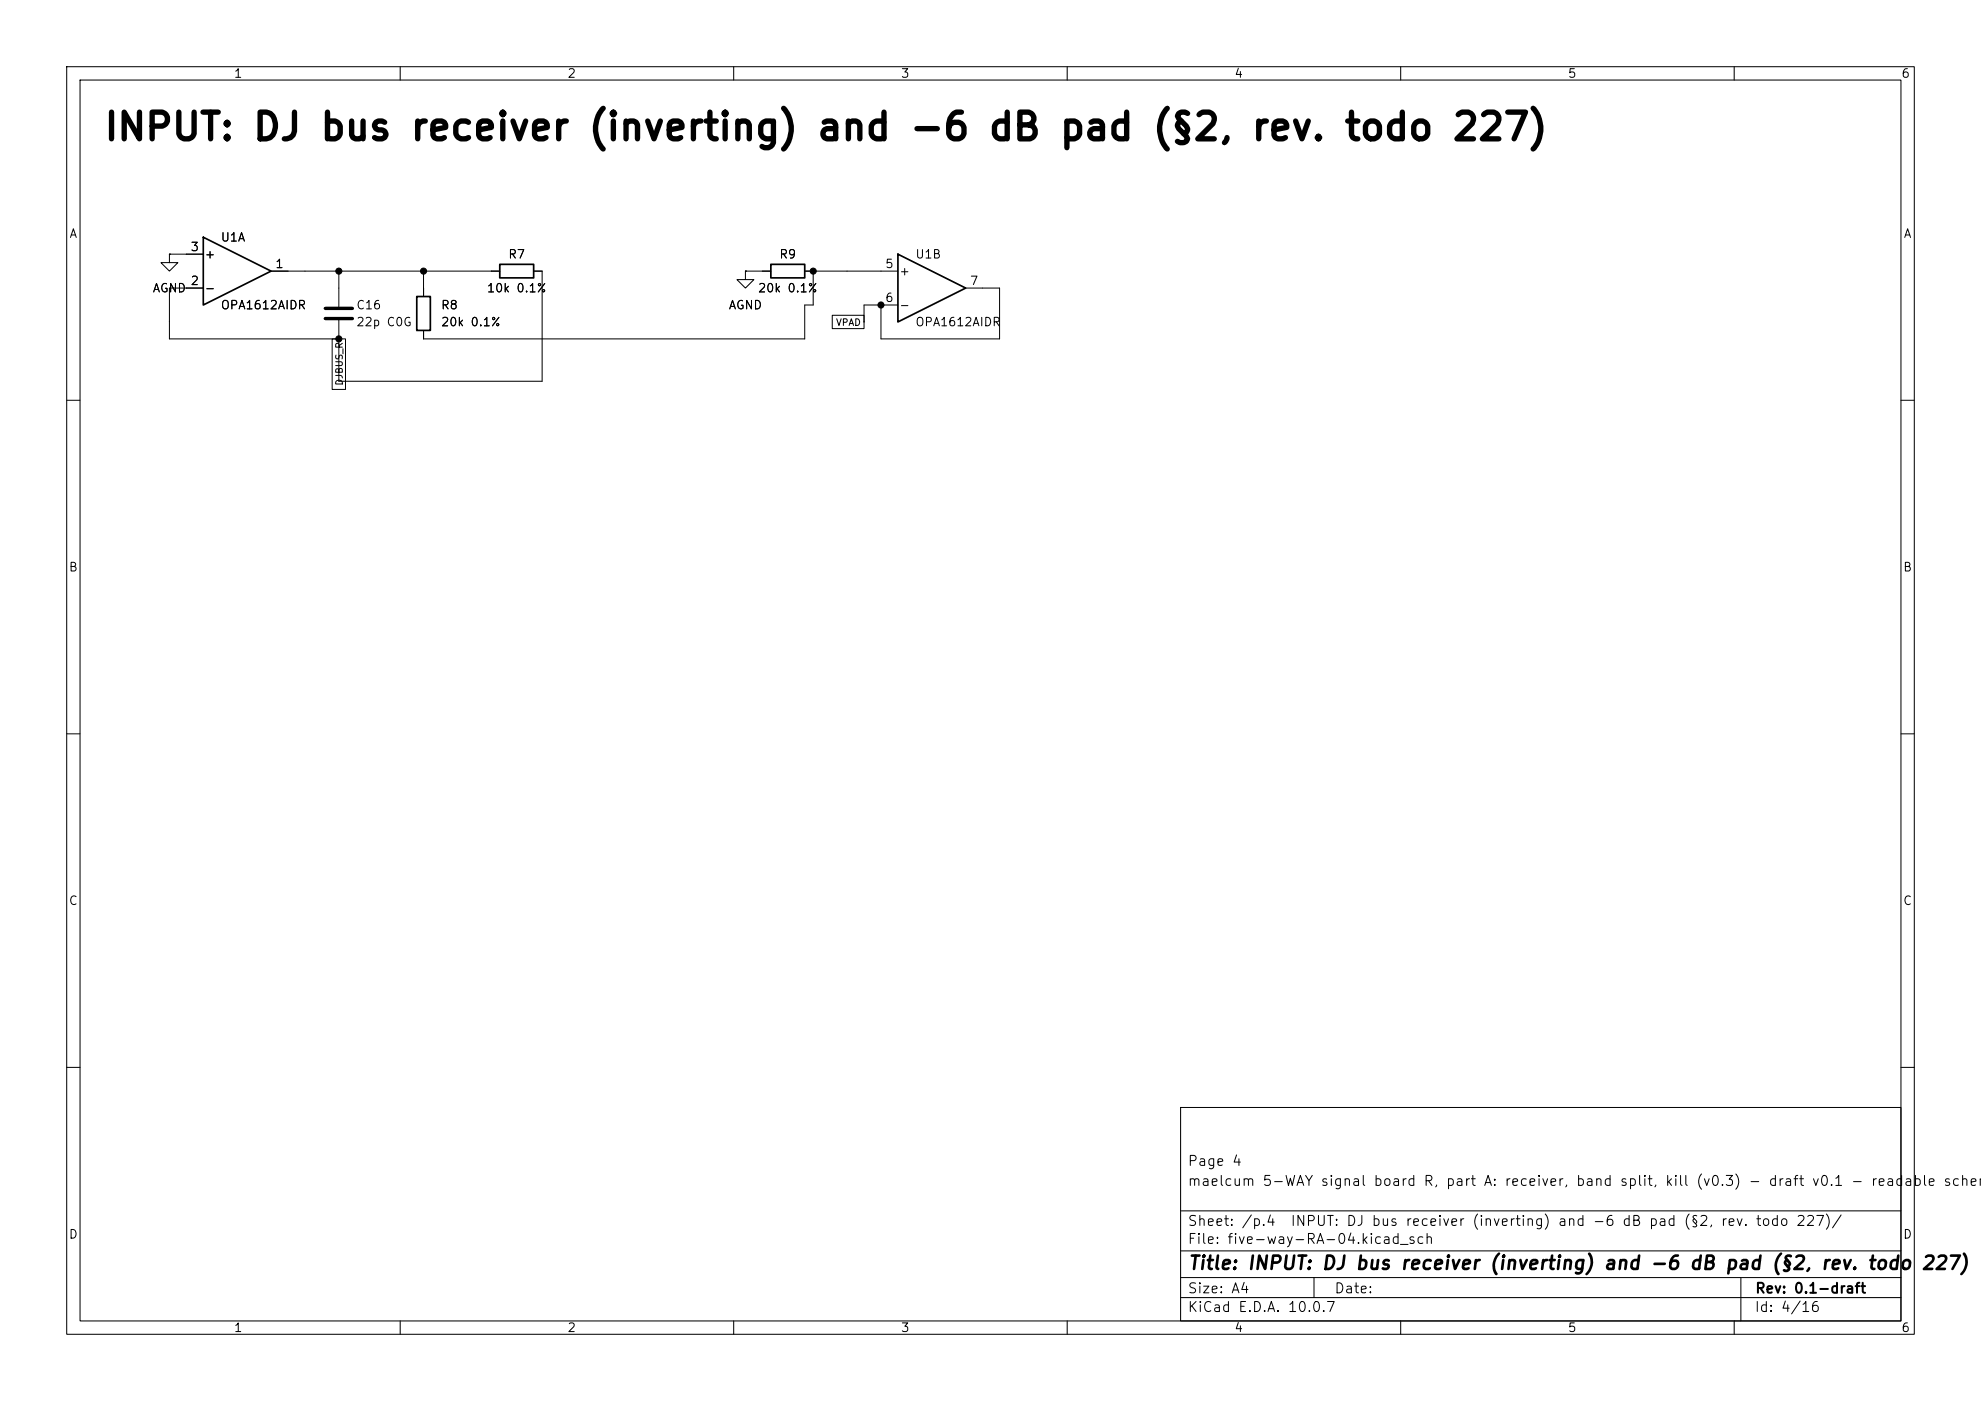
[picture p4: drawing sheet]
(kicad_sch
 (version 20260101)
 (generator "eeschema")
 (generator_version "10.0")
 (paper "A4")
 (title_block
  (title "INPUT: DJ bus receiver (inverting) and -6 dB pad (§2, rev. todo 227)")
  (rev "0.1-draft")
  (comment 1 "maelcum 5-WAY signal board R, part A: receiver, band split, kill (v0.3) - draft v0.1 - readable schematic")
  (comment 2 "Page 4"))
 (lib_symbols
  (symbol
   "Amplifier_Operational:OPA1612AxD"
   (pin_names
    (offset 0.127)) (exclude_from_sim no) (in_bom yes) (on_board yes)
   (in_pos_files yes)
   (duplicate_pin_numbers_are_jumpers no)
   (property
    "Reference"
    "U" (at 0 5.08 0) (show_name no) (do_not_autoplace no) (effects (font (size 1.27 1.27)) (justify left)))
   (property
    "Value"
    "OPA1612AxD" (at 0 -5.08 0) (show_name no) (do_not_autoplace no) (effects (font (size 1.27 1.27)) (justify left)))
   (property
    "Footprint"
    "" (at 0 0 0) (show_name no) (do_not_autoplace no) (hide yes) (effects (font (size 1.27 1.27))))
   (property
    "Datasheet"
    "http://www.ti.com/lit/ds/symlink/opa1612.pdf" (at 0 0 0) (show_name no) (do_not_autoplace no) (hide yes) (effects (font (size 1.27 1.27))))
   (property
    "Description"
    "Dual SoundPlus High Performance, Bipolar-Input Audio Operational Amplifiers, SOIC-8" (at 0 0 0) (show_name no) (do_not_autoplace no) (hide yes) (effects (font (size 1.27 1.27))))
   (property
    "ki_locked"
    "" (at 0 0 0) (show_name no) (do_not_autoplace no) (effects (font (size 1.27 1.27))))
   (property
    "ki_keywords"
    "dual opamp" (at 0 0 0) (show_name no) (do_not_autoplace no) (hide yes) (effects (font (size 1.27 1.27))))
   (property
    "ki_fp_filters"
    "SOIC*3.9x4.9mm*P1.27mm* DIP*W7.62mm* TO*99* OnSemi*Micro8* TSSOP*3x3mm*P0.65mm* TSSOP*4.4x3mm*P0.65mm* MSOP*3x3mm*P0.65mm* SSOP*3.9x4.9mm*P0.635mm* LFCSP*2x2mm*P0.5mm* *SIP* SOIC*5.3x6.2mm*P1.27mm*" (at 0 0 0) (show_name no) (do_not_autoplace no) (hide yes) (effects (font (size 1.27 1.27))))
   (symbol
    "OPA1612AxD_1_1"
    (polyline (pts (xy -5.08 5.08) (xy 5.08 0) (xy -5.08 -5.08) (xy -5.08 5.08)) (stroke (width 0.254) (type default)) (fill (type background)))
    (pin
    output
    line (at 7.62 0 180) (length 2.54) (name
    "" (effects (font (size 1.27 1.27)))) (number
    "1" (effects (font (size 1.27 1.27)))))
    (pin
    input
    line (at -7.62 -2.54 0) (length 2.54) (name
    "-" (effects (font (size 1.27 1.27)))) (number
    "2" (effects (font (size 1.27 1.27)))))
    (pin
    input
    line (at -7.62 2.54 0) (length 2.54) (name
    "+" (effects (font (size 1.27 1.27)))) (number
    "3" (effects (font (size 1.27 1.27))))))
   (symbol
    "OPA1612AxD_2_1"
    (polyline (pts (xy -5.08 5.08) (xy 5.08 0) (xy -5.08 -5.08) (xy -5.08 5.08)) (stroke (width 0.254) (type default)) (fill (type background)))
    (pin
    input
    line (at -7.62 2.54 0) (length 2.54) (name
    "+" (effects (font (size 1.27 1.27)))) (number
    "5" (effects (font (size 1.27 1.27)))))
    (pin
    input
    line (at -7.62 -2.54 0) (length 2.54) (name
    "-" (effects (font (size 1.27 1.27)))) (number
    "6" (effects (font (size 1.27 1.27)))))
    (pin
    output
    line (at 7.62 0 180) (length 2.54) (name
    "" (effects (font (size 1.27 1.27)))) (number
    "7" (effects (font (size 1.27 1.27))))))
   (symbol
    "OPA1612AxD_3_1"
    (pin
    power_in
    line (at -2.54 -7.62 90) (length 3.81) (name
    "V-" (effects (font (size 1.27 1.27)))) (number
    "4" (effects (font (size 1.27 1.27)))))
    (pin
    power_in
    line (at -2.54 7.62 270) (length 3.81) (name
    "V+" (effects (font (size 1.27 1.27)))) (number
    "8" (effects (font (size 1.27 1.27))))))
   (embedded_fonts no))
  (symbol
   "Device:C"
   (pin_numbers (hide yes))
   (pin_names
    (offset 0.254)) (exclude_from_sim no) (in_bom yes) (on_board yes)
   (in_pos_files yes)
   (duplicate_pin_numbers_are_jumpers no)
   (property
    "Reference"
    "C" (at 0.635 2.54 0) (show_name no) (do_not_autoplace no) (effects (font (size 1.27 1.27)) (justify left)))
   (property
    "Value"
    "C" (at 0.635 -2.54 0) (show_name no) (do_not_autoplace no) (effects (font (size 1.27 1.27)) (justify left)))
   (property
    "Footprint"
    "" (at 0.9652 -3.81 0) (show_name no) (do_not_autoplace no) (hide yes) (effects (font (size 1.27 1.27))))
   (property
    "Datasheet"
    "" (at 0 0 0) (show_name no) (do_not_autoplace no) (hide yes) (effects (font (size 1.27 1.27))))
   (property
    "Description"
    "Unpolarized capacitor" (at 0 0 0) (show_name no) (do_not_autoplace no) (hide yes) (effects (font (size 1.27 1.27))))
   (property
    "ki_keywords"
    "cap capacitor" (at 0 0 0) (show_name no) (do_not_autoplace no) (hide yes) (effects (font (size 1.27 1.27))))
   (property
    "ki_fp_filters"
    "C_*" (at 0 0 0) (show_name no) (do_not_autoplace no) (hide yes) (effects (font (size 1.27 1.27))))
   (symbol
    "C_0_1"
    (polyline (pts (xy -2.032 0.762) (xy 2.032 0.762)) (stroke (width 0.508) (type default)) (fill (type none)))
    (polyline (pts (xy -2.032 -0.762) (xy 2.032 -0.762)) (stroke (width 0.508) (type default)) (fill (type none))))
   (symbol
    "C_1_1"
    (pin
    passive
    line (at 0 3.81 270) (length 2.794) (name
    "" (effects (font (size 1.27 1.27)))) (number
    "1" (effects (font (size 1.27 1.27)))))
    (pin
    passive
    line (at 0 -3.81 90) (length 2.794) (name
    "" (effects (font (size 1.27 1.27)))) (number
    "2" (effects (font (size 1.27 1.27))))))
   (embedded_fonts no))
  (symbol
   "Device:R"
   (pin_numbers (hide yes))
   (pin_names
    (offset 0)) (exclude_from_sim no) (in_bom yes) (on_board yes)
   (in_pos_files yes)
   (duplicate_pin_numbers_are_jumpers no)
   (property
    "Reference"
    "R" (at 2.032 0 90) (show_name no) (do_not_autoplace no) (effects (font (size 1.27 1.27))))
   (property
    "Value"
    "R" (at 0 0 90) (show_name no) (do_not_autoplace no) (effects (font (size 1.27 1.27))))
   (property
    "Footprint"
    "" (at -1.778 0 90) (show_name no) (do_not_autoplace no) (hide yes) (effects (font (size 1.27 1.27))))
   (property
    "Datasheet"
    "" (at 0 0 0) (show_name no) (do_not_autoplace no) (hide yes) (effects (font (size 1.27 1.27))))
   (property
    "Description"
    "Resistor" (at 0 0 0) (show_name no) (do_not_autoplace no) (hide yes) (effects (font (size 1.27 1.27))))
   (property
    "ki_keywords"
    "R res resistor" (at 0 0 0) (show_name no) (do_not_autoplace no) (hide yes) (effects (font (size 1.27 1.27))))
   (property
    "ki_fp_filters"
    "R_*" (at 0 0 0) (show_name no) (do_not_autoplace no) (hide yes) (effects (font (size 1.27 1.27))))
   (symbol
    "R_0_1"
    (rectangle (start -1.016 -2.54) (end 1.016 2.54) (stroke (width 0.254) (type default)) (fill (type none))))
   (symbol
    "R_1_1"
    (pin
    passive
    line (at 0 3.81 270) (length 1.27) (name
    "" (effects (font (size 1.27 1.27)))) (number
    "1" (effects (font (size 1.27 1.27)))))
    (pin
    passive
    line (at 0 -3.81 90) (length 1.27) (name
    "" (effects (font (size 1.27 1.27)))) (number
    "2" (effects (font (size 1.27 1.27))))))
   (embedded_fonts no))
  (symbol
   "power:GND"
   (power global)
   (pin_numbers (hide yes))
   (pin_names
    (offset 0) (hide yes)) (exclude_from_sim no) (in_bom yes) (on_board yes)
   (in_pos_files yes)
   (duplicate_pin_numbers_are_jumpers no)
   (property
    "Reference"
    "#PWR" (at 0 -6.35 0) (show_name no) (do_not_autoplace no) (hide yes) (effects (font (size 1.27 1.27))))
   (property
    "Value"
    "GND" (at 0 -3.81 0) (show_name no) (do_not_autoplace no) (effects (font (size 1.27 1.27))))
   (property
    "Footprint"
    "" (at 0 0 0) (show_name no) (do_not_autoplace no) (hide yes) (effects (font (size 1.27 1.27))))
   (property
    "Datasheet"
    "" (at 0 0 0) (show_name no) (do_not_autoplace no) (hide yes) (effects (font (size 1.27 1.27))))
   (property
    "Description"
    "Power symbol creates a global label with name \"GND\" , ground" (at 0 0 0) (show_name no) (do_not_autoplace no) (hide yes) (effects (font (size 1.27 1.27))))
   (property
    "ki_keywords"
    "global power" (at 0 0 0) (show_name no) (do_not_autoplace no) (hide yes) (effects (font (size 1.27 1.27))))
   (symbol
    "GND_0_1"
    (polyline (pts (xy 0 0) (xy 0 -1.27) (xy 1.27 -1.27) (xy 0 -2.54) (xy -1.27 -1.27) (xy 0 -1.27)) (stroke (width 0) (type default)) (fill (type none))))
   (symbol
    "GND_1_1"
    (pin
    power_in
    line (at 0 0 270) (length 0) (name
    "" (effects (font (size 1.27 1.27)))) (number
    "1" (effects (font (size 1.27 1.27))))))
   (embedded_fonts no)))
 (text
  "INPUT: DJ bus receiver (inverting) and -6 dB pad (§2, rev. todo 227)"
  (exclude_from_sim no)
  (at 15.24 21.59 0)
  (effects (font (size 4 4)
    (bold yes)) (justify left bottom)))
 (symbol
  (lib_id "Amplifier_Operational:OPA1612AxD")
  (at 35.56 40.64 0)
  (unit 1)
  (body_style 1)
  (exclude_from_sim no)
  (in_bom yes)
  (on_board yes)
  (dnp no)
  (property
   "Reference"
   "U1" (at 33.02 35.56 0) (effects (font (size 1.27 1.27)) (justify left)))
  (property
   "Value"
   "OPA1612AIDR" (at 33.02 45.72 0) (effects (font (size 1.27 1.27)) (justify left)))
  (property
   "Footprint"
   "Package_SO:SOIC-8_3.9x4.9mm_P1.27mm" (at 35.56 40.64 0) (effects (font (size 1.27 1.27)) (justify left) (hide yes)))
  (property
   "Datasheet"
   "" (at 35.56 40.64 0) (effects (font (size 1.27 1.27)) (justify left) (hide yes)))
  (property
   "Nota"
   "ricevitore DJ bus e buffer del pad" (at 35.56 40.64 0) (effects (font (size 1.27 1.27)) (justify left) (hide yes)))
  (pin
   "1")
  (pin
   "2")
  (pin
   "3")
  (instances (project
    "five-way-RA" (path
    "/6f112fe4-0d73-59e0-afd1-ed50e8a634fe/6d36ca1f-827c-5988-8557-3cf3259d3263" (reference "U1") (unit 1)))))
 (wire
  (pts (xy 43.18 40.64) (xy 45.72 40.64))
  (stroke (width 0) (type default)))
 (symbol
  (lib_id "Device:C")
  (at 50.8 46.99 0)
  (unit 1)
  (body_style 1)
  (exclude_from_sim no)
  (in_bom yes)
  (on_board yes)
  (dnp no)
  (property
   "Reference"
   "C16" (at 53.34 45.72 0) (effects (font (size 1.27 1.27)) (justify left)))
  (property
   "Value"
   "22p C0G" (at 53.34 48.26 0) (effects (font (size 1.27 1.27)) (justify left)))
  (property
   "Footprint"
   "Capacitor_SMD:C_0805_2012Metric" (at 50.8 46.99 0) (effects (font (size 1.27 1.27)) (justify left) (hide yes)))
  (property
   "Datasheet"
   "" (at 50.8 46.99 0) (effects (font (size 1.27 1.27)) (justify left) (hide yes)))
  (property
   "Nota"
   "NOTA: Cf come i ricevitori a massa virtuale del master" (at 50.8 46.99 0) (effects (font (size 1.27 1.27)) (justify left) (hide yes)))
  (pin
   "1")
  (pin
   "2")
  (instances (project
    "five-way-RA" (path
    "/6f112fe4-0d73-59e0-afd1-ed50e8a634fe/6d36ca1f-827c-5988-8557-3cf3259d3263" (reference "C16") (unit 1)))))
 (symbol
  (lib_id "Device:R")
  (at 63.5 46.99 0)
  (unit 1)
  (body_style 1)
  (exclude_from_sim no)
  (in_bom yes)
  (on_board yes)
  (dnp no)
  (property
   "Reference"
   "R8" (at 66.04 45.72 0) (effects (font (size 1.27 1.27)) (justify left)))
  (property
   "Value"
   "20k 0.1%" (at 66.04 48.26 0) (effects (font (size 1.27 1.27)) (justify left)))
  (property
   "Footprint"
   "Resistor_SMD:R_0805_2012Metric" (at 63.5 46.99 0) (effects (font (size 1.27 1.27)) (justify left) (hide yes)))
  (property
   "Datasheet"
   "" (at 63.5 46.99 0) (effects (font (size 1.27 1.27)) (justify left) (hide yes)))
  (property
   "Nota"
   "pad -6 dB (dec. 73)" (at 63.5 46.99 0) (effects (font (size 1.27 1.27)) (justify left) (hide yes)))
  (pin
   "1")
  (pin
   "2")
  (instances (project
    "five-way-RA" (path
    "/6f112fe4-0d73-59e0-afd1-ed50e8a634fe/6d36ca1f-827c-5988-8557-3cf3259d3263" (reference "R8") (unit 1)))))
 (symbol
  (lib_id "Device:R")
  (at 77.47 40.64 90)
  (unit 1)
  (body_style 1)
  (exclude_from_sim no)
  (in_bom yes)
  (on_board yes)
  (dnp no)
  (property
   "Reference"
   "R7" (at 77.47 38.1 90) (effects (font (size 1.27 1.27))))
  (property
   "Value"
   "10k 0.1%" (at 77.47 43.18 90) (effects (font (size 1.27 1.27))))
  (property
   "Footprint"
   "Resistor_SMD:R_0805_2012Metric" (at 77.47 40.64 0) (effects (font (size 1.27 1.27)) (justify left) (hide yes)))
  (property
   "Datasheet"
   "" (at 77.47 40.64 0) (effects (font (size 1.27 1.27)) (justify left) (hide yes)))
  (property
   "Nota"
   "ricevitore a massa virtuale: unity per sorgente (10k lato canale)" (at 77.47 40.64 0) (effects (font (size 1.27 1.27)) (justify left) (hide yes)))
  (pin
   "1")
  (pin
   "2")
  (instances (project
    "five-way-RA" (path
    "/6f112fe4-0d73-59e0-afd1-ed50e8a634fe/6d36ca1f-827c-5988-8557-3cf3259d3263" (reference "R7") (unit 1)))))
 (wire
  (pts (xy 45.72 40.64) (xy 50.8 40.64))
  (stroke (width 0) (type default)))
 (wire
  (pts (xy 50.8 40.64) (xy 50.8 43.18))
  (stroke (width 0) (type default)))
 (wire
  (pts (xy 50.8 40.64) (xy 63.5 40.64))
  (stroke (width 0) (type default)))
 (wire
  (pts (xy 63.5 40.64) (xy 63.5 43.18))
  (stroke (width 0) (type default)))
 (wire
  (pts (xy 63.5 40.64) (xy 73.66 40.64))
  (stroke (width 0) (type default)))
 (junction
  (at 50.8 40.64)
  (diameter 0)
  (color 0 0 0 0))
 (junction
  (at 63.5 40.64)
  (diameter 0)
  (color 0 0 0 0))
 (wire
  (pts (xy 25.4 38.1) (xy 27.94 38.1))
  (stroke (width 0) (type default)))
 (symbol
  (lib_id "power:GND")
  (at 25.4 38.1 0)
  (unit 1)
  (body_style 1)
  (exclude_from_sim no)
  (in_bom yes)
  (on_board yes)
  (dnp no)
  (property
   "Reference"
   "#PWR001" (at 25.4 38.1 0) (effects (font (size 1.27 1.27)) (justify left) (hide yes)))
  (property
   "Value"
   "AGND" (at 25.4 43.18 0) (effects (font (size 1.27 1.27))))
  (property
   "Footprint"
   "" (at 25.4 38.1 0) (effects (font (size 1.27 1.27)) (justify left) (hide yes)))
  (property
   "Datasheet"
   "" (at 25.4 38.1 0) (effects (font (size 1.27 1.27)) (justify left) (hide yes)))
  (pin
   "1")
  (instances (project
    "five-way-RA" (path
    "/6f112fe4-0d73-59e0-afd1-ed50e8a634fe/6d36ca1f-827c-5988-8557-3cf3259d3263" (reference "#PWR001") (unit 1)))))
 (wire
  (pts (xy 27.94 43.18) (xy 25.4 43.18))
  (stroke (width 0) (type default)))
 (wire
  (pts (xy 25.4 43.18) (xy 25.4 48.26))
  (stroke (width 0) (type default)))
 (symbol
  (lib_id "Amplifier_Operational:OPA1612AxD")
  (at 139.7 43.18 0)
  (unit 2)
  (body_style 1)
  (exclude_from_sim no)
  (in_bom yes)
  (on_board yes)
  (dnp no)
  (property
   "Reference"
   "U1" (at 137.16 38.1 0) (effects (font (size 1.27 1.27)) (justify left)))
  (property
   "Value"
   "OPA1612AIDR" (at 137.16 48.26 0) (effects (font (size 1.27 1.27)) (justify left)))
  (property
   "Footprint"
   "Package_SO:SOIC-8_3.9x4.9mm_P1.27mm" (at 139.7 43.18 0) (effects (font (size 1.27 1.27)) (justify left) (hide yes)))
  (property
   "Datasheet"
   "" (at 139.7 43.18 0) (effects (font (size 1.27 1.27)) (justify left) (hide yes)))
  (property
   "Nota"
   "ricevitore DJ bus e buffer del pad" (at 139.7 43.18 0) (effects (font (size 1.27 1.27)) (justify left) (hide yes)))
  (pin
   "5")
  (pin
   "6")
  (pin
   "7")
  (instances (project
    "five-way-RA" (path
    "/6f112fe4-0d73-59e0-afd1-ed50e8a634fe/6d36ca1f-827c-5988-8557-3cf3259d3263" (reference "U1") (unit 2)))))
 (wire
  (pts (xy 132.08 40.64) (xy 127 40.64))
  (stroke (width 0) (type default)))
 (symbol
  (lib_id "Device:R")
  (at 118.11 40.64 270)
  (unit 1)
  (body_style 1)
  (exclude_from_sim no)
  (in_bom yes)
  (on_board yes)
  (dnp no)
  (property
   "Reference"
   "R9" (at 118.11 38.1 90) (effects (font (size 1.27 1.27))))
  (property
   "Value"
   "20k 0.1%" (at 118.11 43.18 90) (effects (font (size 1.27 1.27))))
  (property
   "Footprint"
   "Resistor_SMD:R_0805_2012Metric" (at 118.11 40.64 0) (effects (font (size 1.27 1.27)) (justify left) (hide yes)))
  (property
   "Datasheet"
   "" (at 118.11 40.64 0) (effects (font (size 1.27 1.27)) (justify left) (hide yes)))
  (pin
   "1")
  (pin
   "2")
  (instances (project
    "five-way-RA" (path
    "/6f112fe4-0d73-59e0-afd1-ed50e8a634fe/6d36ca1f-827c-5988-8557-3cf3259d3263" (reference "R9") (unit 1)))))
 (wire
  (pts (xy 127 40.64) (xy 121.92 40.64))
  (stroke (width 0) (type default)))
 (wire
  (pts (xy 111.76 40.64) (xy 114.3 40.64))
  (stroke (width 0) (type default)))
 (symbol
  (lib_id "power:GND")
  (at 111.76 40.64 0)
  (unit 1)
  (body_style 1)
  (exclude_from_sim no)
  (in_bom yes)
  (on_board yes)
  (dnp no)
  (property
   "Reference"
   "#PWR002" (at 111.76 40.64 0) (effects (font (size 1.27 1.27)) (justify left) (hide yes)))
  (property
   "Value"
   "AGND" (at 111.76 45.72 0) (effects (font (size 1.27 1.27))))
  (property
   "Footprint"
   "" (at 111.76 40.64 0) (effects (font (size 1.27 1.27)) (justify left) (hide yes)))
  (property
   "Datasheet"
   "" (at 111.76 40.64 0) (effects (font (size 1.27 1.27)) (justify left) (hide yes)))
  (pin
   "1")
  (instances (project
    "five-way-RA" (path
    "/6f112fe4-0d73-59e0-afd1-ed50e8a634fe/6d36ca1f-827c-5988-8557-3cf3259d3263" (reference "#PWR002") (unit 1)))))
 (wire
  (pts (xy 132.08 45.72) (xy 129.54 45.72))
  (stroke (width 0) (type default)))
 (wire
  (pts (xy 129.54 45.72) (xy 129.54 48.26))
  (stroke (width 0) (type default)))
 (wire
  (pts (xy 121.92 40.64) (xy 121.92 45.72))
  (stroke (width 0) (type default)))
 (wire
  (pts (xy 121.92 45.72) (xy 120.65 45.72))
  (stroke (width 0) (type default)))
 (wire
  (pts (xy 120.65 45.72) (xy 120.65 50.8))
  (stroke (width 0) (type default)))
 (wire
  (pts (xy 120.65 50.8) (xy 63.5 50.8))
  (stroke (width 0) (type default)))
 (wire
  (pts (xy 132.08 45.72) (xy 132.08 50.8))
  (stroke (width 0) (type default)))
 (wire
  (pts (xy 132.08 50.8) (xy 149.86 50.8))
  (stroke (width 0) (type default)))
 (wire
  (pts (xy 149.86 50.8) (xy 149.86 43.18))
  (stroke (width 0) (type default)))
 (wire
  (pts (xy 149.86 43.18) (xy 147.32 43.18))
  (stroke (width 0) (type default)))
 (wire
  (pts (xy 25.4 48.26) (xy 25.4 50.8))
  (stroke (width 0) (type default)))
 (wire
  (pts (xy 25.4 50.8) (xy 50.8 50.8))
  (stroke (width 0) (type default)))
 (wire
  (pts (xy 50.8 50.8) (xy 50.8 57.15))
  (stroke (width 0) (type default)))
 (wire
  (pts (xy 50.8 57.15) (xy 81.28 57.15))
  (stroke (width 0) (type default)))
 (wire
  (pts (xy 81.28 57.15) (xy 81.28 40.64))
  (stroke (width 0) (type default)))
 (junction
  (at 132.08 45.72)
  (diameter 0)
  (color 0 0 0 0))
 (junction
  (at 50.8 50.8)
  (diameter 0)
  (color 0 0 0 0))
 (junction
  (at 121.92 40.64)
  (diameter 0)
  (color 0 0 0 0))
 (global_label
  "DJBUS_R"
  (shape passive)
  (at 50.8 50.8 270)
  (fields_autoplaced yes)
  (effects (font (size 1 1)) (justify right)))
 (global_label
  "VPAD"
  (shape passive)
  (at 129.54 48.26 180)
  (fields_autoplaced yes)
  (effects (font (size 1 1)) (justify right))))
